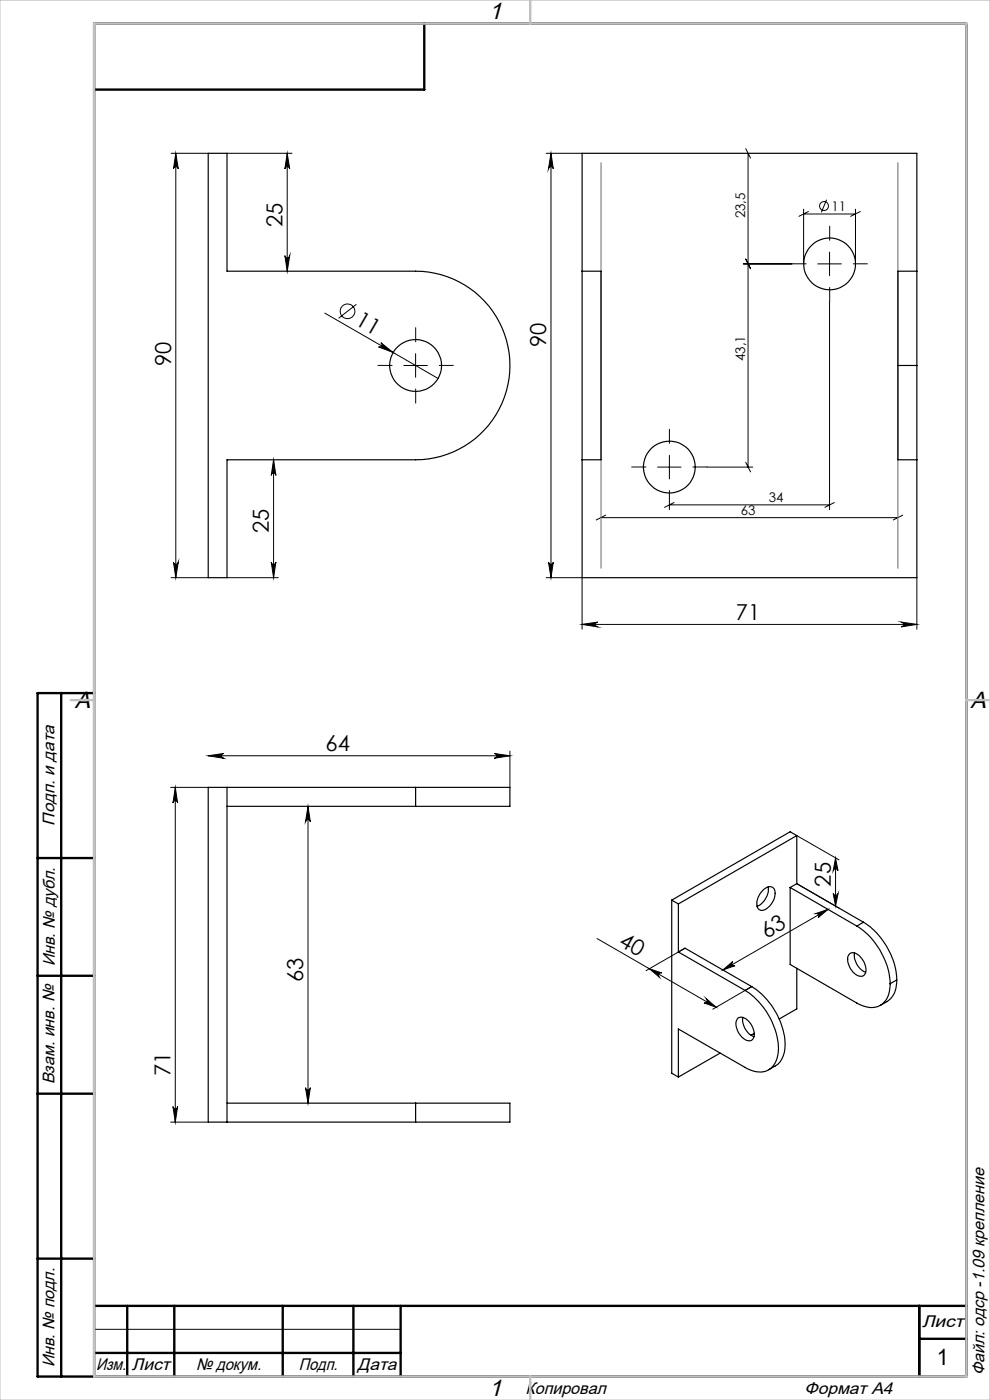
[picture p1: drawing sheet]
<svg xmlns="http://www.w3.org/2000/svg" width="210mm" height="297mm" viewBox="0 0 210 297" stroke-linecap="round" stroke-linejoin="round" font-family="sans-serif">
<g fill="none" stroke="#000" stroke-width=".21">
<path d="M36.3 32.5h7.9M37.3 32.5l.5 3.3a.51 .51 0 0 0-.5-.4 .51 .51 0 0 0-.5 .4zM37.3 32.5v90.1M48.2 32.5h13.7M60.9 32.5l.6 3.3a.51 .51 0 0 0-.6-.4 .51 .51 0 0 0-.5 .4zM60.9 32.5v25M115.9 32.5h7.6M116.9 32.5l.5 3.3a.51 .51 0 0 0-.5-.4 .51 .51 0 0 0-.6 .4zM116.9 32.5v90.1M158.2 31.5l1 2M158.7 32.5v66.6M60.4 54.2a.51 .51 0 0 0 .5 .5 .51 .51 0 0 0 .6-.5l-.6 3.3z"/>
<path d="M157.7 56h10.3M158.2 55l1 2M170.5 44.4v11.6M170.5 45.4h11M171.5 44.9l-2 1M173.5 56h5M175.3 42.4l-1.1 2.6M176 53.5v5M181.5 44.4v11.6M182.5 44.9l-2.1 1M68.9 66.4l24 13.9M75.6 64.6l-3.8 2.9"/>
<path d="M80.8 72.7l2.6 2.1-3.1-1.2a.51 .51 0 0 0 .6-.2 .51 .51 0 0 0-.1-.7zM85.7 77.5h5M88.2 75v5M176 64v44.1M58 97.5v25.1M58 97.5l.5 3.4a.49 .49 0 0 0-.5-.5 .49 .49 0 0 0-.5 .5zM139.5 99.1h5M142 96.6v5M150 99.1h9.7M158.2 98.1l1 2M36.8 119.2a.51 .51 0 0 0 .5 .5 .51 .51 0 0 0 .5-.5l-.5 3.4zM57.5 119.2a.49 .49 0 0 0 .5 .5 .49 .49 0 0 0 .5-.5l-.5 3.4z"/>
<path d="M116.3 119.2a.51 .51 0 0 0 .6 .5 .51 .51 0 0 0 .5-.5l-.5 3.4zM127.5 109.8h63M128.5 109.3l-2 1M143 106.6l-2 1M176 107.1h-34v1M177 106.6l-2 1M191.5 109.3l-2 1M36.3 122.6h7.9M48.2 122.6h10.8M115.9 122.6h7.6v10.9M123.5 132.5h71M123.5 132.5l3.3-.5a.51 .51 0 0 0-.5 .5 .51 .51 0 0 0 .5 .5z"/>
<path d="M191.2 132l3.3 .5-3.3 .5a.51 .51 0 0 0 .5-.5 .51 .51 0 0 0-.5-.5zM194.5 122.6v10.9M104.8 159.8l3.4 .5-3.4 .6a.51 .51 0 0 0 .5-.5 .51 .51 0 0 0-.5-.6zM108.2 159.3v7.7M36.2 167h8M37.2 167v71.1M37.2 167l.5 3.4a.49 .49 0 0 0-.5-.5 .49 .49 0 0 0-.5 .5zM44.2 160.3l3.2-.5a.51 .51 0 0 0-.4 .6 .51 .51 0 0 0 .4 .5zM44.2 160.3h64M65.3 171.1v62.9M65.3 171.1l.5 3.2a.51 .51 0 0 0-.5-.4 .51 .51 0 0 0-.5 .4zM169 177.3l9 5.1"/>
<path d="M126.6 199.1l25.3 14.6M169 187.5l9 5.1M173 193.8l2.6-.9-2.1 1.8a.52 .52 0 0 0 .1-.6 .52 .52 0 0 0-.6-.3zM175.6 192.9l-22.2 12.9M176.7 189.5a.53 .53 0 0 0 .6 .4 .53 .53 0 0 0 .5-.4l-.6 2.7zM177.2 182l.6 2.7a.53 .53 0 0 0-.5-.4 .53 .53 0 0 0-.6 .4zM177.2 182v10.2M137.8 205.5l2.6 .9a.53 .53 0 0 0-.6 .2 .53 .53 0 0 0 0 .7zM145.3 201.2l-8.2 4.7M149.8 211.9l2.1 1.8-2.6-.9a.52 .52 0 0 0 .6-.3 .52 .52 0 0 0-.1-.6zM153.4 205.8l2-1.8a.52 .52 0 0 0-.1 .6 .52 .52 0 0 0 .6 .3zM159.5 209.3l-8.3 4.8"/>
<path d="M36.2 238.1h8M36.7 234.7a.49 .49 0 0 0 .5 .5 .49 .49 0 0 0 .5-.5l-.5 3.4zM64.8 230.7a.51 .51 0 0 0 .5 .5 .51 .51 0 0 0 .5-.5l-.5 3.3zM20 282h65"/>
<circle cx="174.8" cy="43.7" r=".94"/>
<circle cx="73.7" cy="66" r="1.55"/>
</g>
<path d="M171 56h-3M176 51v-3M181 56h3M83.2 77.5h-3M88.2 72.5v-3M93.2 77.5h3M176 61v3M88.2 82.5v3M137 99.1h-3M142 94.1v-3M147 99.1h3M142 104.1v3" fill="none" stroke="#000" stroke-width=".21" stroke-dasharray="15.2 1.3 1.3 1.3"/>
<g fill="none" stroke="#000" stroke-width=".25">
<path d="M44.2 32.5h4v25h40a20 20 0 0 1 20 20 20 20 0 0 1-20 20h-40v25.1h-4zM123.5 57.5h4v40h-4M123.5 57.5v40M123.5 57.5v-25h71v25M194.5 57.5v20M194.5 57.5h-4v20M190.5 77.5v20h4M190.5 77.5h4M194.5 77.5v20M123.5 97.5v25.1h71v-25.1M20 147v145M48.2 167v71.1"/>
<path d="M48.2 171.1h40M88.2 167h20v4.1h-20M88.2 167h-44v71.1h44M88.2 167v4.1M169 177.3l-25.1 14.5M169 177.3v10.2M169 177.3l-1.4-.8-25.1 14.5M142.5 191v36.7l1.4 .8M142.5 191l1.4 .8M143.9 191.8v10.2M161.8 188.9a1.57 1.57 0 0 1 2.4-.4 3.7 3.7 0 0 1-2.6 4.6 1.38 1.38 0 0 1-1.1-1.8 5 5 0 0 1 1.3-2.4zM162.9 188.2a4.1 4.1 0 0 1-2.3 4.1"/>
<path d="M167.6 188.3v16.3l14.2 8.2a4.7 4.7 0 0 0 5.4 .1 5.2 5.2 0 0 0 1.6-4.2M167.6 188.3l14.2 8.2M169 187.5l-1.4 .8M169 187.5l14.2 8.1M181.8 196.5a15.5 15.5 0 0 1 7 12.2M183.2 195.6a15.5 15.5 0 0 1 7 12.3M183.2 195.6l-1.4 .9M143.9 202l14.1 8.1M143.9 202l1.4-.8 14.2 8.1M156.6 216a2.24 2.24 0 0 1 2.7 1.2 2.85 2.85 0 0 1 .3 3.4 1.95 1.95 0 0 1-2.6-1.1 2.9 2.9 0 0 1-.4-3.5zM157.6 215.8a3.9 3.9 0 0 0 2.3 4.1M158 210.1a15.4 15.4 0 0 1 7.1 13.3 3.9 3.9 0 0 1-4.2 4l-1-.1-1.4-.6-14.6-8.4v10.2"/>
<path d="M159.5 209.3a15.2 15.2 0 0 1 7 13.3 4.5 4.5 0 0 1-2 3.5l-1.4 .8M159.5 209.3l-1.5 .8M160 219.2l-.7 .4M169 205.4v8.6l-3.7 2.2M180.2 202.4a1.58 1.58 0 0 1 2.2 .5 3.4 3.4 0 0 1 1 3.9 1.85 1.85 0 0 1-2.7-.9 3.2 3.2 0 0 1-.6-3.4zM181.3 202.2a4 4 0 0 0 2.3 4.1M190.2 207.9a4.9 4.9 0 0 1-2 4.6l-1.5 .8M190.2 207.9l-1.4 .8M48.2 234h40M88.2 234h20v4.1h-20M88.2 234v4.1M152.8 223.4l-8.9 5.1"/>
<circle cx="176" cy="56" r="5.5"/>
<circle cx="88.2" cy="77.5" r="5.5"/>
<circle cx="142" cy="99.1" r="5.5"/>
</g>
<g fill="none" stroke="#000" stroke-width=".5">
<path d="M90 5v14h-70M13 147v145M20 147h-12v145h197v-287h-185v287M8 182h12M8 207h12M8 232h12M8 267h12M20 277h185M27 277v15M37 277v15M60 277v15M75 277v15"/>
<path d="M85 277v15M195 277v15M20 287h65M195 284h10"/>
</g>
<path d="M0 0h210v297h-210z" fill="none" stroke="#c0c0c0" stroke-width=".21"/>
<path d="M20 5h185v287h-185zM112.5 0v5M15 148.5h5M205 148.5h5M112.5 292v5" fill="none" stroke="#c0c0c0" stroke-width=".5"/>
<path d="M127.5 34.5v86M190.5 34.5v86" fill="none" stroke="#808080" stroke-width=".25"/>
<g fill="#000">
<path d="M80.8 72.7l2.6 2.1-3.1-1.2a.51 .51 0 0 0 .6-.2 .51 .51 0 0 0-.1-.7z"/>
<path d="M37.3 32.5l.5 3.3a.51 .51 0 0 0-.5-.4 .51 .51 0 0 0-.5 .4zM36.8 119.2a.51 .51 0 0 0 .5 .5 .51 .51 0 0 0 .5-.5l-.5 3.4zM60.9 32.5l.6 3.3a.51 .51 0 0 0-.6-.4 .51 .51 0 0 0-.5 .4zM60.4 54.2a.51 .51 0 0 0 .5 .5 .51 .51 0 0 0 .6-.5l-.6 3.3zM58 97.5l.5 3.4a.49 .49 0 0 0-.5-.5 .49 .49 0 0 0-.5 .5zM57.5 119.2a.49 .49 0 0 0 .5 .5 .49 .49 0 0 0 .5-.5l-.5 3.4zM177.2 182l.6 2.7a.53 .53 0 0 0-.5-.4 .53 .53 0 0 0-.6 .4zM176.7 189.5a.53 .53 0 0 0 .6 .4 .53 .53 0 0 0 .5-.4l-.6 2.7z"/>
<path d="M116.3 119.2a.51 .51 0 0 0 .6 .5 .51 .51 0 0 0 .5-.5l-.5 3.4zM116.9 32.5l.5 3.3a.51 .51 0 0 0-.5-.4 .51 .51 0 0 0-.6 .4z"/>
<path d="M191.2 132l3.3 .5-3.3 .5a.51 .51 0 0 0 .5-.5 .51 .51 0 0 0-.5-.5zM123.5 132.5l3.3-.5a.51 .51 0 0 0-.5 .5 .51 .51 0 0 0 .5 .5z"/>
<path d="M44.2 160.3l3.2-.5a.51 .51 0 0 0-.4 .6 .51 .51 0 0 0 .4 .5zM104.8 159.8l3.4 .5-3.4 .6a.51 .51 0 0 0 .5-.5 .51 .51 0 0 0-.5-.6z"/>
<path d="M37.2 167l.5 3.4a.49 .49 0 0 0-.5-.5 .49 .49 0 0 0-.5 .5zM36.7 234.7a.49 .49 0 0 0 .5 .5 .49 .49 0 0 0 .5-.5l-.5 3.4z"/>
<path d="M65.3 171.1l.5 3.2a.51 .51 0 0 0-.5-.4 .51 .51 0 0 0-.5 .4zM64.8 230.7a.51 .51 0 0 0 .5 .5 .51 .51 0 0 0 .5-.5l-.5 3.3z"/>
<path d="M149.8 211.9l2.1 1.8-2.6-.9a.52 .52 0 0 0 .6-.3 .52 .52 0 0 0-.1-.6zM137.8 205.5l2.6 .9a.53 .53 0 0 0-.6 .2 .53 .53 0 0 0 0 .7z"/>
<path d="M153.4 205.8l2-1.8a.52 .52 0 0 0-.1 .6 .52 .52 0 0 0 .6 .3zM173 193.8l2.6-.9-2.1 1.8a.52 .52 0 0 0 .1-.6 .52 .52 0 0 0-.6-.3z"/>
</g>
<g font-size="5">
<text x="103.7" y="4.1">1</text>
<text x="15.9" y="150.1">A</text>
<text x="205.9" y="150.1">A</text>
<text x="103.7" y="296.1">1</text>
</g>
<text font-size="4.8" x="198.8" y="289.5">1</text>
<g font-size="4.7">
<text x="59.9" y="48.2" transform="rotate(-90 59.9 48.2)">25</text>
<text x="75.1" y="68.8" transform="rotate(30 75.1 68.8)">11</text>
<text x="36.3" y="77.7" transform="rotate(-90 36.3 77.7)">90</text>
<text x="115.9" y="73.7" transform="rotate(-90 115.9 73.7)">90</text>
<text x="57" y="113.1" transform="rotate(-90 57 113.1)">25</text>
<text x="156.1" y="131.4">71</text>
<text x="69.1" y="159.3">64</text>
<text x="176.3" y="188.1" transform="rotate(-90 176.3 188.1)">25</text>
<text x="131.1" y="200.4" transform="rotate(30 131.1 200.4)">40</text>
<text x="162.6" y="199.3" transform="rotate(-30 162.6 199.3)">63</text>
<text x="64.3" y="208.3" transform="rotate(-90 64.3 208.3)">63</text>
<text x="36.2" y="228.2" transform="rotate(-90 36.2 228.2)">71</text>
</g>
<g font-size="3.6">
<text x="11.6" y="175.1" transform="rotate(-90 11.6 175.1)">Подп. и дата</text>
<text x="11.6" y="205" transform="rotate(-90 11.6 205)">Инв. № дубл.</text>
<text x="11.6" y="230" transform="rotate(-90 11.6 230)">Взам. инв. №</text>
<text x="195.6" y="281.6">Лист</text>
<text x="11.6" y="290" transform="rotate(-90 11.6 290)">Инв. № подл.</text>
<text x="20.4" y="290.6">Изм.</text>
<text x="28" y="290.6">Лист</text>
<text x="41.6" y="290.6">№ докум.</text>
<text x="63.4" y="290.6">Подп.</text>
<text x="75.9" y="290.6">Дата</text>
<text x="208.8" y="291.8" transform="rotate(-90 208.8 291.8)">Файл: одср -1.09 крепление</text>
<text x="111.5" y="295.6">Копировал</text>
<text x="170.7" y="295.6">Формат А4</text>
</g>
<g font-size="2.8">
<text x="158.1" y="46.3" transform="rotate(-90 158.1 46.3)">23,5</text>
<text x="176.4" y="44.8">11</text>
<text x="158.1" y="76.6" transform="rotate(-90 158.1 76.6)">43,1</text>
<text x="163.1" y="106.5">34</text>
<text x="157.1" y="109.2">63</text>
</g>
</svg>
